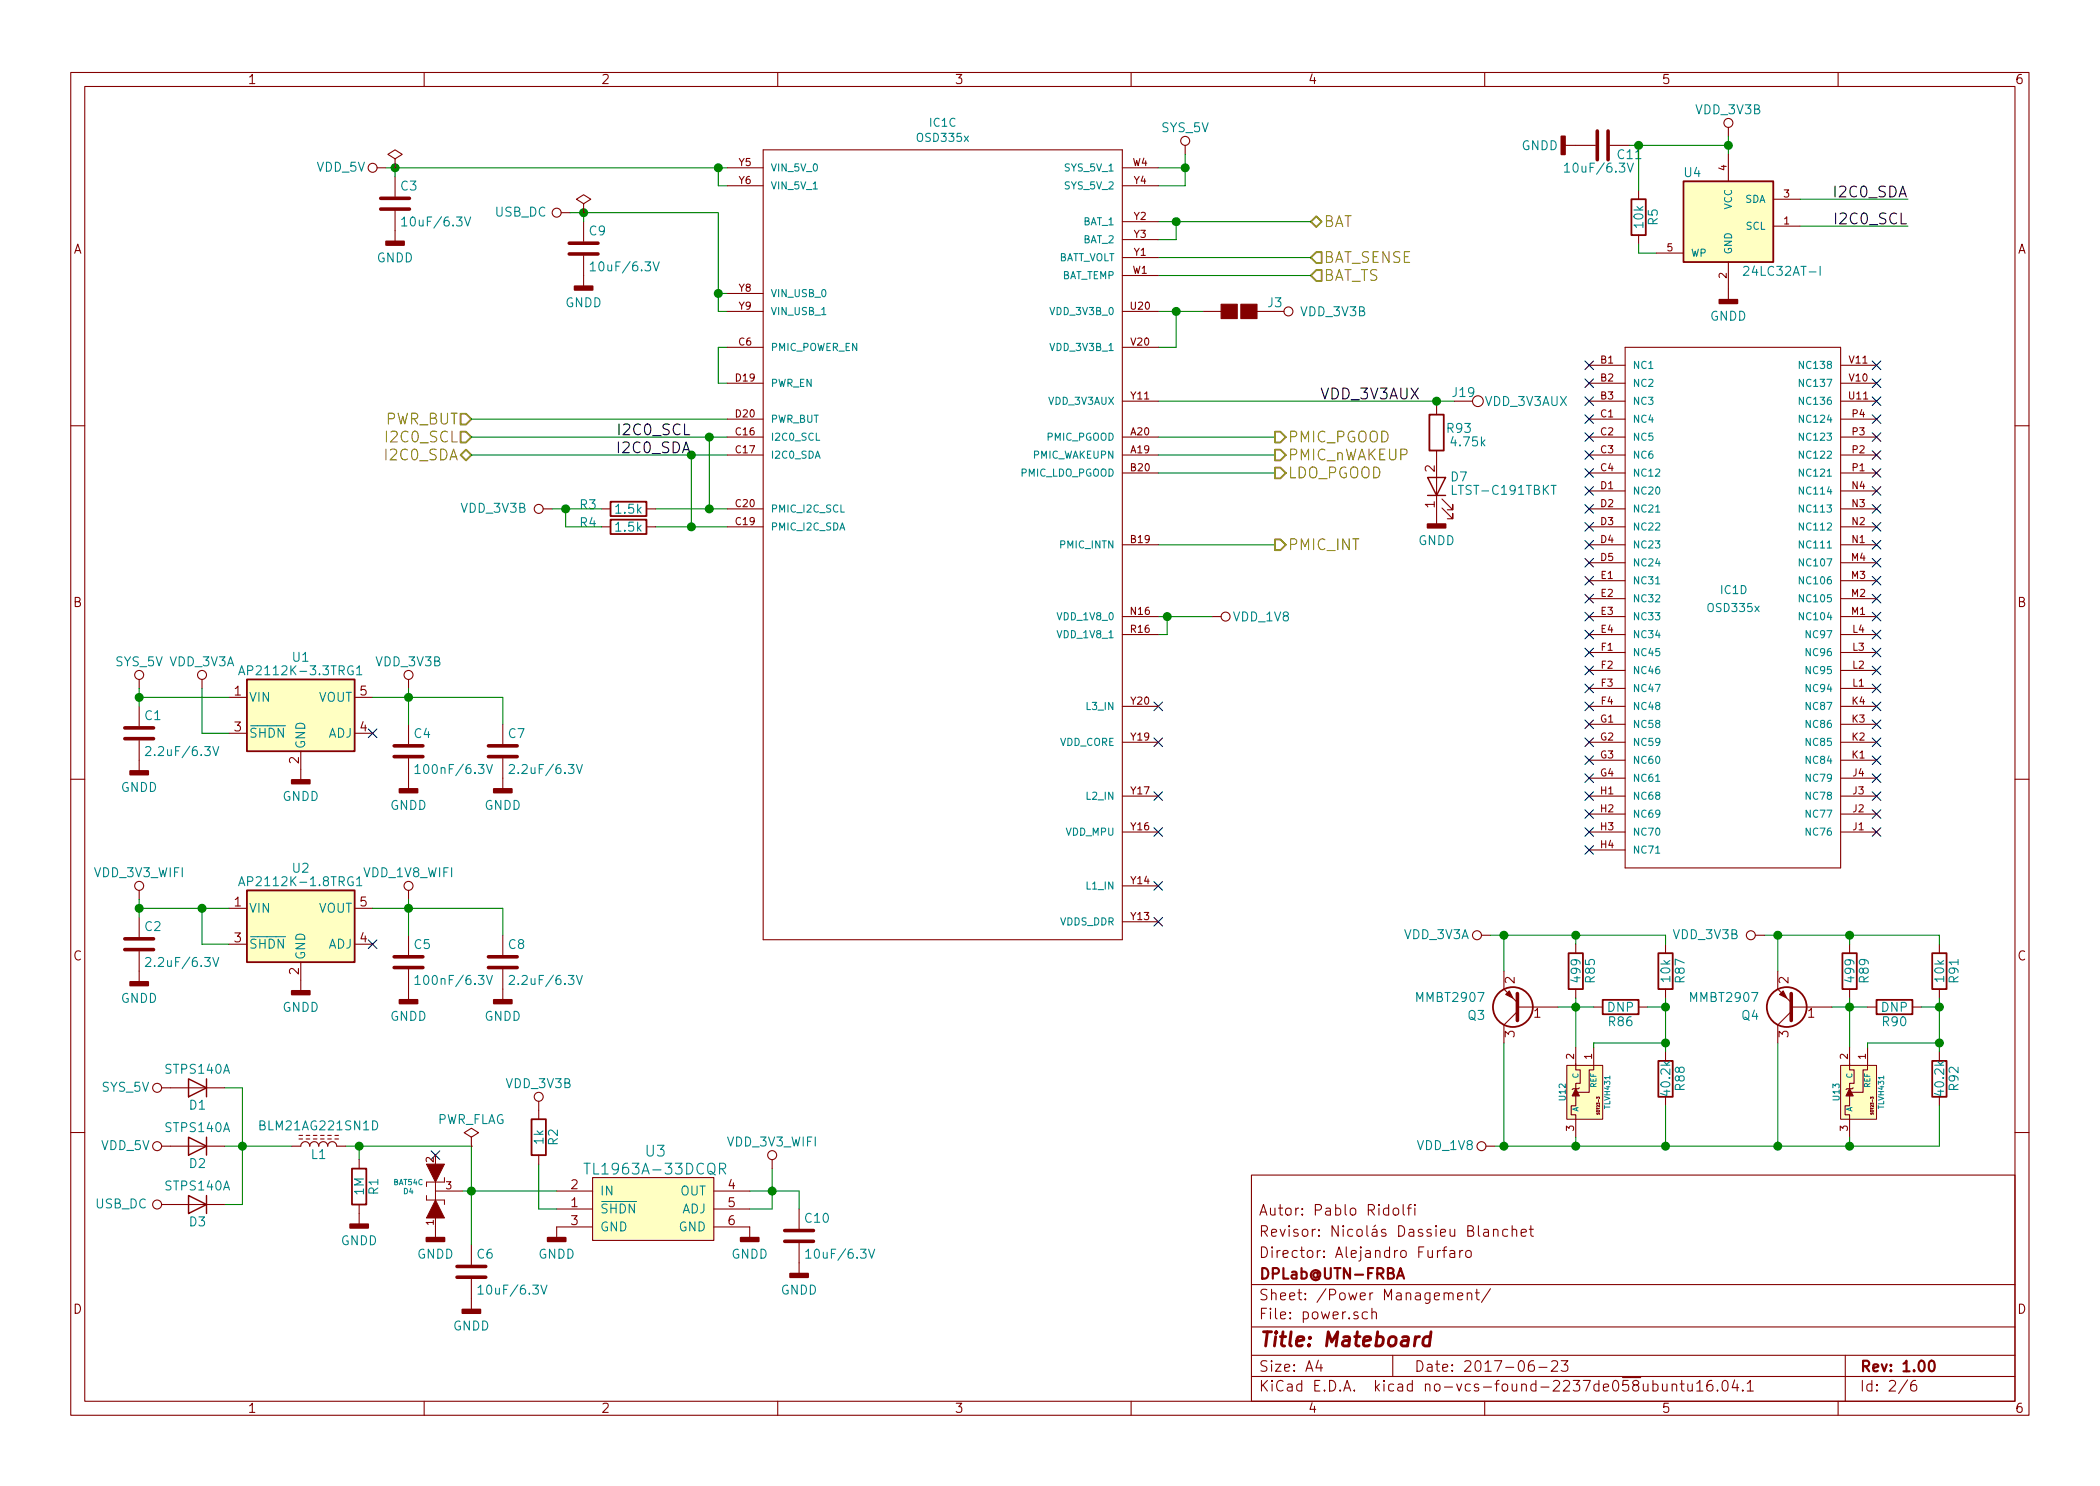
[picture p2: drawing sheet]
EESchema Schematic File Version 2
LIBS:mateboard-rescue
LIBS:power
LIBS:device
LIBS:transistors
LIBS:conn
LIBS:linear
LIBS:regul
LIBS:74xx
LIBS:cmos4000
LIBS:adc-dac
LIBS:memory
LIBS:xilinx
LIBS:microcontrollers
LIBS:dsp
LIBS:microchip
LIBS:analog_switches
LIBS:motorola
LIBS:texas
LIBS:intel
LIBS:audio
LIBS:interface
LIBS:digital-audio
LIBS:philips
LIBS:display
LIBS:cypress
LIBS:siliconi
LIBS:opto
LIBS:atmel
LIBS:contrib
LIBS:valves
LIBS:opendous
LIBS:tps65217c
LIBS:pwr
LIBS:pushbutton
LIBS:tl5209
LIBS:tl1963adcqr
LIBS:ddr3_sdram
LIBS:nand_4gb
LIBS:microsd
LIBS:tpd4s012
LIBS:tps2065cdgn
LIBS:74lvc1g07dck
LIBS:wl1835modgbmoct
LIBS:osd335x
LIBS:mateboard-cache
EELAYER 26 0
EELAYER END
$Descr A4 11693 8268
encoding utf-8
Sheet 2 6
Title "Mateboard"
Date "2017-06-23"
Rev "1.00"
Comp "DPLab@UTN-FRBA"
Comment1 "Director: Alejandro Furfaro"
Comment2 "Revisor: Nicolás Dassieu Blanchet"
Comment3 "Autor: Pablo Ridolfi"
Comment4 ""
$EndDescr
$Comp
L SYS_5V #PWR61
U 1 1
P 6600 850
F 0 "#PWR61" H 6600 700 50  0001 C CNN
F 1 "SYS_5V" H 6600 1000 50  0000 C CNN
F 2 "" H 6600 850 50  0000 C CNN
F 3 "" H 6600 850 50  0000 C CNN
	1    6600 850 
	1    0    0    -1  
$EndComp
$Comp
L C C3
U 1 1
P 2200 1125
F 0 "C3" H 2225 1225 50  0000 L CNN
F 1 "10uF/6.3V" H 2225 1025 50  0000 L CNN
F 2 "Capacitors_SMD:C_0603" H 2238 975 50  0001 C CNN
F 3 "" H 2200 1125 50  0000 C CNN
	1    2200 1125
	1    0    0    -1  
$EndComp
$Comp
L GNDD #PWR44
U 1 1
P 2200 1275
F 0 "#PWR44" H 2200 1025 50  0001 C CNN
F 1 "GNDD" H 2200 1125 50  0000 C CNN
F 2 "" H 2200 1275 50  0000 C CNN
F 3 "" H 2200 1275 50  0000 C CNN
	1    2200 1275
	1    0    0    -1  
$EndComp
$Comp
L C C9
U 1 1
P 3250 1375
F 0 "C9" H 3275 1475 50  0000 L CNN
F 1 "10uF/6.3V" H 3275 1275 50  0000 L CNN
F 2 "Capacitors_SMD:C_0603" H 3288 1225 50  0001 C CNN
F 3 "" H 3250 1375 50  0000 C CNN
	1    3250 1375
	1    0    0    -1  
$EndComp
$Comp
L GNDD #PWR57
U 1 1
P 3250 1525
F 0 "#PWR57" H 3250 1275 50  0001 C CNN
F 1 "GNDD" H 3250 1375 50  0000 C CNN
F 2 "" H 3250 1525 50  0000 C CNN
F 3 "" H 3250 1525 50  0000 C CNN
	1    3250 1525
	1    0    0    -1  
$EndComp
$Comp
L USB_DC #PWR56
U 1 1
P 3175 1175
F 0 "#PWR56" H 3175 1025 50  0001 C CNN
F 1 "USB_DC" V 3175 1450 50  0000 C CNN
F 2 "" H 3175 1175 50  0000 C CNN
F 3 "" H 3175 1175 50  0000 C CNN
	1    3175 1175
	0    -1   -1   0   
$EndComp
$Comp
L VDD_5V #PWR43
U 1 1
P 2150 925
F 0 "#PWR43" H 2150 775 50  0001 C CNN
F 1 "VDD_5V" V 2150 1175 50  0000 C CNN
F 2 "" H 2150 925 50  0000 C CNN
F 3 "" H 2150 925 50  0000 C CNN
	1    2150 925 
	0    -1   -1   0   
$EndComp
Text HLabel 2625 2325 0    60   Input ~ 0
PWR_BUT
Text HLabel 2625 2425 0    60   Input ~ 0
I2C0_SCL
Text HLabel 2625 2525 0    60   BiDi ~ 0
I2C0_SDA
Text HLabel 7300 1225 2    60   BiDi ~ 0
BAT
Text HLabel 7300 1425 2    60   Input ~ 0
BAT_SENSE
Text HLabel 7300 1525 2    60   Input ~ 0
BAT_TS
$Comp
L C C1
U 1 1
P 775 4075
F 0 "C1" H 800 4175 50  0000 L CNN
F 1 "2.2uF/6.3V" H 800 3975 50  0000 L CNN
F 2 "Capacitors_SMD:C_0603" H 813 3925 50  0001 C CNN
F 3 "" H 775 4075 50  0000 C CNN
	1    775  4075
	1    0    0    -1  
$EndComp
$Comp
L GNDD #PWR33
U 1 1
P 775 4225
F 0 "#PWR33" H 775 3975 50  0001 C CNN
F 1 "GNDD" H 775 4075 50  0000 C CNN
F 2 "" H 775 4225 50  0000 C CNN
F 3 "" H 775 4225 50  0000 C CNN
	1    775  4225
	1    0    0    -1  
$EndComp
$Comp
L GNDD #PWR40
U 1 1
P 1675 4275
F 0 "#PWR40" H 1675 4025 50  0001 C CNN
F 1 "GNDD" H 1675 4125 50  0000 C CNN
F 2 "" H 1675 4275 50  0000 C CNN
F 3 "" H 1675 4275 50  0000 C CNN
	1    1675 4275
	1    0    0    -1  
$EndComp
$Comp
L VDD_3V3A #PWR39
U 1 1
P 1125 3825
F 0 "#PWR39" H 1125 3675 50  0001 C CNN
F 1 "VDD_3V3A" H 1125 3975 50  0000 C CNN
F 2 "" H 1125 3825 50  0000 C CNN
F 3 "" H 1125 3825 50  0000 C CNN
	1    1125 3825
	1    0    0    -1  
$EndComp
$Comp
L SYS_5V #PWR32
U 1 1
P 775 3825
F 0 "#PWR32" H 775 3675 50  0001 C CNN
F 1 "SYS_5V" H 775 3975 50  0000 C CNN
F 2 "" H 775 3825 50  0000 C CNN
F 3 "" H 775 3825 50  0000 C CNN
	1    775  3825
	1    0    0    -1  
$EndComp
$Comp
L C C4
U 1 1
P 2275 4175
F 0 "C4" H 2300 4275 50  0000 L CNN
F 1 "100nF/6.3V" H 2300 4075 50  0000 L CNN
F 2 "Capacitors_SMD:C_0402" H 2313 4025 50  0001 C CNN
F 3 "" H 2275 4175 50  0000 C CNN
	1    2275 4175
	1    0    0    -1  
$EndComp
$Comp
L GNDD #PWR46
U 1 1
P 2275 4325
F 0 "#PWR46" H 2275 4075 50  0001 C CNN
F 1 "GNDD" H 2275 4175 50  0000 C CNN
F 2 "" H 2275 4325 50  0000 C CNN
F 3 "" H 2275 4325 50  0000 C CNN
	1    2275 4325
	1    0    0    -1  
$EndComp
$Comp
L VDD_3V3B #PWR45
U 1 1
P 2275 3825
F 0 "#PWR45" H 2275 3675 50  0001 C CNN
F 1 "VDD_3V3B" H 2275 3975 50  0000 C CNN
F 2 "" H 2275 3825 50  0000 C CNN
F 3 "" H 2275 3825 50  0000 C CNN
	1    2275 3825
	1    0    0    -1  
$EndComp
$Comp
L LT1761-SD U1
U 1 1
P 1675 3975
F 0 "U1" H 1675 4300 50  0000 C CNN
F 1 "AP2112K-3.3TRG1" H 1675 4225 50  0000 C CNN
F 2 "TO_SOT_Packages_SMD:TSOT-23-5" H 1725 3725 50  0001 L CNN
F 3 "" H 1675 3975 50  0000 C CNN
	1    1675 3975
	1    0    0    -1  
$EndComp
NoConn ~ 2075 4075
$Comp
L C C7
U 1 1
P 2800 4175
F 0 "C7" H 2825 4275 50  0000 L CNN
F 1 "2.2uF/6.3V" H 2825 4075 50  0000 L CNN
F 2 "Capacitors_SMD:C_0603" H 2838 4025 50  0001 C CNN
F 3 "" H 2800 4175 50  0000 C CNN
	1    2800 4175
	1    0    0    -1  
$EndComp
$Comp
L GNDD #PWR51
U 1 1
P 2800 4325
F 0 "#PWR51" H 2800 4075 50  0001 C CNN
F 1 "GNDD" H 2800 4175 50  0000 C CNN
F 2 "" H 2800 4325 50  0000 C CNN
F 3 "" H 2800 4325 50  0000 C CNN
	1    2800 4325
	1    0    0    -1  
$EndComp
$Comp
L C C2
U 1 1
P 775 5250
F 0 "C2" H 800 5350 50  0000 L CNN
F 1 "2.2uF/6.3V" H 800 5150 50  0000 L CNN
F 2 "Capacitors_SMD:C_0603" H 813 5100 50  0001 C CNN
F 3 "" H 775 5250 50  0000 C CNN
	1    775  5250
	1    0    0    -1  
$EndComp
$Comp
L GNDD #PWR35
U 1 1
P 775 5400
F 0 "#PWR35" H 775 5150 50  0001 C CNN
F 1 "GNDD" H 775 5250 50  0000 C CNN
F 2 "" H 775 5400 50  0000 C CNN
F 3 "" H 775 5400 50  0000 C CNN
	1    775  5400
	1    0    0    -1  
$EndComp
$Comp
L GNDD #PWR41
U 1 1
P 1675 5450
F 0 "#PWR41" H 1675 5200 50  0001 C CNN
F 1 "GNDD" H 1675 5300 50  0000 C CNN
F 2 "" H 1675 5450 50  0000 C CNN
F 3 "" H 1675 5450 50  0000 C CNN
	1    1675 5450
	1    0    0    -1  
$EndComp
$Comp
L C C5
U 1 1
P 2275 5350
F 0 "C5" H 2300 5450 50  0000 L CNN
F 1 "100nF/6.3V" H 2300 5250 50  0000 L CNN
F 2 "Capacitors_SMD:C_0402" H 2313 5200 50  0001 C CNN
F 3 "" H 2275 5350 50  0000 C CNN
	1    2275 5350
	1    0    0    -1  
$EndComp
$Comp
L GNDD #PWR48
U 1 1
P 2275 5500
F 0 "#PWR48" H 2275 5250 50  0001 C CNN
F 1 "GNDD" H 2275 5350 50  0000 C CNN
F 2 "" H 2275 5500 50  0000 C CNN
F 3 "" H 2275 5500 50  0000 C CNN
	1    2275 5500
	1    0    0    -1  
$EndComp
$Comp
L LT1761-SD U2
U 1 1
P 1675 5150
F 0 "U2" H 1675 5475 50  0000 C CNN
F 1 "AP2112K-1.8TRG1" H 1675 5400 50  0000 C CNN
F 2 "TO_SOT_Packages_SMD:TSOT-23-5" H 1725 4900 50  0001 L CNN
F 3 "" H 1675 5150 50  0000 C CNN
	1    1675 5150
	1    0    0    -1  
$EndComp
NoConn ~ 2075 5250
$Comp
L C C8
U 1 1
P 2800 5350
F 0 "C8" H 2825 5450 50  0000 L CNN
F 1 "2.2uF/6.3V" H 2825 5250 50  0000 L CNN
F 2 "Capacitors_SMD:C_0603" H 2838 5200 50  0001 C CNN
F 3 "" H 2800 5350 50  0000 C CNN
	1    2800 5350
	1    0    0    -1  
$EndComp
$Comp
L GNDD #PWR52
U 1 1
P 2800 5500
F 0 "#PWR52" H 2800 5250 50  0001 C CNN
F 1 "GNDD" H 2800 5350 50  0000 C CNN
F 2 "" H 2800 5500 50  0000 C CNN
F 3 "" H 2800 5500 50  0000 C CNN
	1    2800 5500
	1    0    0    -1  
$EndComp
$Comp
L VDD_3V3_WIFI #PWR34
U 1 1
P 775 5000
F 0 "#PWR34" H 775 4850 50  0001 C CNN
F 1 "VDD_3V3_WIFI" H 775 5150 50  0000 C CNN
F 2 "" H 775 5000 50  0000 C CNN
F 3 "" H 775 5000 50  0000 C CNN
	1    775  5000
	1    0    0    -1  
$EndComp
$Comp
L VDD_1V8_WIFI #PWR47
U 1 1
P 2275 5000
F 0 "#PWR47" H 2275 4850 50  0001 C CNN
F 1 "VDD_1V8_WIFI" H 2275 5150 50  0000 C CNN
F 2 "" H 2275 5000 50  0000 C CNN
F 3 "" H 2275 5000 50  0000 C CNN
	1    2275 5000
	1    0    0    -1  
$EndComp
$Comp
L VDD_3V3B #PWR63
U 1 1
P 7100 1725
F 0 "#PWR63" H 7100 1575 50  0001 C CNN
F 1 "VDD_3V3B" V 7100 2050 50  0000 C CNN
F 2 "" H 7100 1725 50  0000 C CNN
F 3 "" H 7100 1725 50  0000 C CNN
	1    7100 1725
	0    1    1    0   
$EndComp
$Comp
L GS2 J3
U 1 1
P 6900 1725
F 0 "J3" V 6850 1925 50  0000 C CNN
F 1 "GS2" H 7000 1576 50  0001 C CNN
F 2 "Connectors:GS2" V 6974 1725 50  0001 C CNN
F 3 "" H 6900 1725 50  0001 C CNN
	1    6900 1725
	0    1    1    0   
$EndComp
Connection ~ 3950 2425
Wire Wire Line
	3950 2825 3950 2425
Wire Wire Line
	3650 2825 4050 2825
Wire Wire Line
	8100 2225 6450 2225
Connection ~ 6550 1725
Wire Wire Line
	6550 1925 6550 1725
Wire Wire Line
	6450 1925 6550 1925
Wire Wire Line
	6450 1725 6700 1725
Wire Wire Line
	4000 2125 4000 1925
Wire Wire Line
	4050 2125 4000 2125
Connection ~ 4000 1625
Wire Wire Line
	4000 1175 4000 1725
Wire Wire Line
	4000 1725 4050 1725
Connection ~ 4000 925 
Wire Wire Line
	4000 925  4000 1025
Wire Wire Line
	4000 1025 4050 1025
Connection ~ 1125 5050
Wire Wire Line
	1125 5250 1125 5050
Wire Wire Line
	2800 5050 2800 5200
Wire Wire Line
	1125 5250 1275 5250
Connection ~ 2275 5050
Wire Wire Line
	2275 5000 2275 5200
Wire Wire Line
	2075 5050 2800 5050
Connection ~ 775  5050
Wire Wire Line
	775  5000 775  5100
Wire Wire Line
	775  5050 1275 5050
Wire Wire Line
	2800 3875 2800 4025
Wire Wire Line
	1125 4075 1275 4075
Wire Wire Line
	1125 3825 1125 4075
Connection ~ 2275 3875
Wire Wire Line
	2275 3825 2275 4025
Wire Wire Line
	2075 3875 2800 3875
Connection ~ 775  3875
Wire Wire Line
	775  3825 775  3925
Wire Wire Line
	775  3875 1275 3875
Wire Wire Line
	7300 1525 6450 1525
Wire Wire Line
	7300 1425 6450 1425
Connection ~ 6550 1225
Wire Wire Line
	6550 1325 6550 1225
Wire Wire Line
	6450 1325 6550 1325
Wire Wire Line
	6450 1225 7300 1225
Wire Wire Line
	2625 2525 4050 2525
Wire Wire Line
	2625 2425 4050 2425
Wire Wire Line
	2625 2325 4050 2325
Connection ~ 3250 1175
Wire Wire Line
	3250 1175 3250 1225
Wire Wire Line
	4000 1625 4050 1625
Wire Wire Line
	3175 1175 4000 1175
Connection ~ 2200 925 
Wire Wire Line
	2200 975  2200 925 
Wire Wire Line
	2150 925  4050 925 
Wire Wire Line
	6600 1025 6450 1025
Wire Wire Line
	6600 850  6600 1025
Connection ~ 6600 925 
Wire Wire Line
	6600 925  6450 925 
Wire Wire Line
	3650 2925 4050 2925
Wire Wire Line
	3850 2925 3850 2525
Connection ~ 3850 2525
$Comp
L R R3
U 1 1
P 3500 2825
F 0 "R3" V 3475 2600 50  0000 C CNN
F 1 "1.5k" V 3500 2825 50  0000 C CNN
F 2 "Resistors_SMD:R_0402" V 3430 2825 50  0001 C CNN
F 3 "" H 3500 2825 50  0001 C CNN
	1    3500 2825
	0    1    1    0   
$EndComp
$Comp
L R R4
U 1 1
P 3500 2925
F 0 "R4" V 3475 2700 50  0000 C CNN
F 1 "1.5k" V 3500 2925 50  0000 C CNN
F 2 "Resistors_SMD:R_0402" V 3430 2925 50  0001 C CNN
F 3 "" H 3500 2925 50  0001 C CNN
	1    3500 2925
	0    1    1    0   
$EndComp
Connection ~ 3950 2825
Connection ~ 3850 2925
Wire Wire Line
	3075 2825 3350 2825
Wire Wire Line
	3150 2825 3150 2925
Wire Wire Line
	3150 2925 3350 2925
$Comp
L VDD_3V3B #PWR54
U 1 1
P 3075 2825
F 0 "#PWR54" H 3075 2675 50  0001 C CNN
F 1 "VDD_3V3B" V 3075 3150 50  0000 C CNN
F 2 "" H 3075 2825 50  0000 C CNN
F 3 "" H 3075 2825 50  0000 C CNN
	1    3075 2825
	0    -1   -1   0   
$EndComp
Connection ~ 3150 2825
Wire Wire Line
	6450 2425 7100 2425
Text HLabel 7100 2425 2    60   Output ~ 0
PMIC_PGOOD
Wire Wire Line
	6450 2525 7100 2525
Text HLabel 7100 2525 2    60   Output ~ 0
PMIC_nWAKEUP
Wire Wire Line
	6450 2625 7100 2625
Text HLabel 7100 2625 2    60   Output ~ 0
LDO_PGOOD
Wire Wire Line
	6450 3025 7100 3025
Text HLabel 7100 3025 2    60   Output ~ 0
PMIC_INT
$Comp
L VDD_1V8 #PWR62
U 1 1
P 6750 3425
F 0 "#PWR62" H 6750 3275 50  0001 C CNN
F 1 "VDD_1V8" V 6750 3700 50  0000 C CNN
F 2 "" H 6750 3425 50  0000 C CNN
F 3 "" H 6750 3425 50  0000 C CNN
	1    6750 3425
	0    1    1    0   
$EndComp
Wire Wire Line
	6450 3425 6750 3425
Wire Wire Line
	6500 3425 6500 3525
Wire Wire Line
	6500 3525 6450 3525
Connection ~ 6500 3425
NoConn ~ 6450 3925
NoConn ~ 6450 4125
NoConn ~ 6450 4425
NoConn ~ 6450 4925
NoConn ~ 6450 5125
$Comp
L OSD335x IC1
U 4 1
P 9650 3325
AR Path="/58DC3495" Ref="IC1"  Part="4" 
AR Path="/589A190D/58DC3495" Ref="IC1"  Part="4" 
F 0 "IC1" H 9575 3350 45  0000 L BNN
F 1 "OSD335x" H 9500 3250 45  0000 L BNN
F 2 "footprints:OSD3358-BAS-BGA400" H 9680 3475 20  0001 C CNN
F 3 "" H 9650 3325 60  0001 C CNN
	4    9650 3325
	1    0    0    -1  
$EndComp
NoConn ~ 8850 2025
NoConn ~ 8850 2125
NoConn ~ 8850 2225
NoConn ~ 8850 2325
NoConn ~ 8850 2425
NoConn ~ 8850 2525
NoConn ~ 8850 2625
NoConn ~ 8850 2725
NoConn ~ 8850 2825
NoConn ~ 8850 2925
NoConn ~ 8850 3025
NoConn ~ 8850 3125
NoConn ~ 8850 3225
NoConn ~ 8850 3325
NoConn ~ 8850 3425
NoConn ~ 8850 3525
NoConn ~ 8850 3625
NoConn ~ 8850 3725
NoConn ~ 8850 3825
NoConn ~ 8850 3925
NoConn ~ 8850 4025
NoConn ~ 8850 4125
NoConn ~ 8850 4225
NoConn ~ 8850 4325
NoConn ~ 8850 4425
NoConn ~ 8850 4525
NoConn ~ 8850 4625
NoConn ~ 8850 4725
NoConn ~ 10450 2025
NoConn ~ 10450 2125
NoConn ~ 10450 2225
NoConn ~ 10450 2325
NoConn ~ 10450 2425
NoConn ~ 10450 2525
NoConn ~ 10450 2625
NoConn ~ 10450 2725
NoConn ~ 10450 2825
NoConn ~ 10450 2925
NoConn ~ 10450 3025
NoConn ~ 10450 3125
NoConn ~ 10450 3225
NoConn ~ 10450 3325
NoConn ~ 10450 3425
NoConn ~ 10450 3525
NoConn ~ 10450 3625
NoConn ~ 10450 3725
NoConn ~ 10450 3825
NoConn ~ 10450 3925
NoConn ~ 10450 4025
NoConn ~ 10450 4125
NoConn ~ 10450 4225
NoConn ~ 10450 4325
NoConn ~ 10450 4425
NoConn ~ 10450 4525
NoConn ~ 10450 4625
Wire Wire Line
	4000 1925 4050 1925
$Comp
L VDD_3V3B #PWR68
U 1 1
P 9625 750
F 0 "#PWR68" H 9625 600 50  0001 C CNN
F 1 "VDD_3V3B" H 9625 900 50  0000 C CNN
F 2 "" H 9625 750 50  0000 C CNN
F 3 "" H 9625 750 50  0000 C CNN
	1    9625 750 
	1    0    0    -1  
$EndComp
$Comp
L C C11
U 1 1
P 8925 800
F 0 "C11" V 8975 875 50  0000 L CNN
F 1 "10uF/6.3V" V 9050 575 50  0000 L CNN
F 2 "Capacitors_SMD:C_0603" H 8963 650 50  0001 C CNN
F 3 "" H 8925 800 50  0000 C CNN
	1    8925 800 
	0    1    1    0   
$EndComp
$Comp
L GNDD #PWR67
U 1 1
P 8775 800
F 0 "#PWR67" H 8775 550 50  0001 C CNN
F 1 "GNDD" V 8775 600 50  0000 C CNN
F 2 "" H 8775 800 50  0000 C CNN
F 3 "" H 8775 800 50  0000 C CNN
	1    8775 800 
	0    1    1    0   
$EndComp
Wire Wire Line
	9075 800  9625 800 
Wire Wire Line
	9625 750  9625 850 
Connection ~ 9625 800 
$Comp
L R R5
U 1 1
P 9125 1200
F 0 "R5" V 9205 1200 50  0000 C CNN
F 1 "10k" V 9125 1200 50  0000 C CNN
F 2 "Resistors_SMD:R_0402" V 9055 1200 50  0001 C CNN
F 3 "" H 9125 1200 50  0001 C CNN
	1    9125 1200
	1    0    0    -1  
$EndComp
Wire Wire Line
	9125 1350 9125 1400
Wire Wire Line
	9125 1400 9225 1400
Wire Wire Line
	9125 800  9125 1050
Connection ~ 9125 800 
$Comp
L GNDD #PWR69
U 1 1
P 9625 1600
F 0 "#PWR69" H 9625 1350 50  0001 C CNN
F 1 "GNDD" H 9625 1450 50  0000 C CNN
F 2 "" H 9625 1600 50  0000 C CNN
F 3 "" H 9625 1600 50  0000 C CNN
	1    9625 1600
	1    0    0    -1  
$EndComp
Wire Wire Line
	10025 1250 10625 1250
Text Label 10625 1100 2    60   ~ 0
I2C0_SDA
Text Label 10625 1250 2    60   ~ 0
I2C0_SCL
$Comp
L AT24CS32-STUM U4
U 1 1
P 9625 1200
F 0 "U4" H 9425 1450 50  0000 C CNN
F 1 "24LC32AT-I" H 9925 900 50  0000 C CNN
F 2 "TO_SOT_Packages_SMD:SOT-23-5" H 9625 1200 50  0001 C CIN
F 3 "" H 9625 1200 50  0001 C CNN
	1    9625 1200
	1    0    0    -1  
$EndComp
Wire Wire Line
	10625 1100 10025 1100
Text Label 3850 2525 2    60   ~ 0
I2C0_SDA
Text Label 3850 2425 2    60   ~ 0
I2C0_SCL
$Comp
L PWR_FLAG #FLG3
U 1 1
P 3250 1175
F 0 "#FLG3" H 3250 1250 50  0001 C CNN
F 1 "PWR_FLAG" H 3250 1325 50  0001 C CNN
F 2 "" H 3250 1175 50  0001 C CNN
F 3 "" H 3250 1175 50  0001 C CNN
	1    3250 1175
	1    0    0    -1  
$EndComp
NoConn ~ 6450 4625
$Comp
L PWR_FLAG #FLG1
U 1 1
P 2200 925
F 0 "#FLG1" H 2200 1000 50  0001 C CNN
F 1 "PWR_FLAG" H 2200 1075 50  0001 C CNN
F 2 "" H 2200 925 50  0001 C CNN
F 3 "" H 2200 925 50  0001 C CNN
	1    2200 925 
	1    0    0    -1  
$EndComp
Wire Wire Line
	1250 6050 1350 6050
Wire Wire Line
	1350 6050 1350 6700
Wire Wire Line
	1350 6700 1250 6700
Wire Wire Line
	1250 6375 1625 6375
Connection ~ 1350 6375
Wire Wire Line
	1925 6375 2625 6375
Wire Wire Line
	2000 6375 2000 6450
Wire Wire Line
	2575 6625 3100 6625
Wire Wire Line
	2625 6375 2625 6925
Connection ~ 2000 6375
Connection ~ 2625 6625
Wire Wire Line
	3000 6475 3000 6725
Wire Wire Line
	3000 6725 3100 6725
Wire Wire Line
	4175 6625 4450 6625
Wire Wire Line
	4450 6625 4450 6725
Connection ~ 4300 6625
Wire Wire Line
	4300 6500 4300 6725
Wire Wire Line
	4300 6725 4175 6725
$Comp
L PWR_FLAG #FLG2
U 1 1
P 2625 6375
F 0 "#FLG2" H 2625 6450 50  0001 C CNN
F 1 "PWR_FLAG" H 2625 6525 50  0000 C CNN
F 2 "" H 2625 6375 50  0001 C CNN
F 3 "" H 2625 6375 50  0001 C CNN
	1    2625 6375
	1    0    0    -1  
$EndComp
$Comp
L GNDD #PWR50
U 1 1
P 2625 7225
F 0 "#PWR50" H 2625 6975 50  0001 C CNN
F 1 "GNDD" H 2625 7075 50  0000 C CNN
F 2 "" H 2625 7225 50  0000 C CNN
F 3 "" H 2625 7225 50  0000 C CNN
	1    2625 7225
	1    0    0    -1  
$EndComp
$Comp
L C C6
U 1 1
P 2625 7075
F 0 "C6" H 2650 7175 50  0000 L CNN
F 1 "10uF/6.3V" H 2650 6975 50  0000 L CNN
F 2 "Capacitors_SMD:C_0603" H 2663 6925 50  0001 C CNN
F 3 "" H 2625 7075 50  0000 C CNN
	1    2625 7075
	1    0    0    -1  
$EndComp
$Comp
L TL1963ADCQR U3
U 1 1
P 3650 6725
F 0 "U3" H 3650 7050 60  0000 C CNN
F 1 "TL1963A-33DCQR" H 3650 6950 60  0000 C CNN
F 2 "footprints:SOT-223-6" H 3800 6475 60  0001 C CNN
F 3 "" H 3800 6475 60  0001 C CNN
	1    3650 6725
	1    0    0    -1  
$EndComp
$Comp
L VDD_3V3_WIFI #PWR59
U 1 1
P 4300 6500
F 0 "#PWR59" H 4300 6350 50  0001 C CNN
F 1 "VDD_3V3_WIFI" H 4300 6650 50  0000 C CNN
F 2 "" H 4300 6500 50  0000 C CNN
F 3 "" H 4300 6500 50  0000 C CNN
	1    4300 6500
	1    0    0    -1  
$EndComp
$Comp
L GNDD #PWR60
U 1 1
P 4450 7025
F 0 "#PWR60" H 4450 6775 50  0001 C CNN
F 1 "GNDD" H 4450 6875 50  0000 C CNN
F 2 "" H 4450 7025 50  0000 C CNN
F 3 "" H 4450 7025 50  0000 C CNN
	1    4450 7025
	1    0    0    -1  
$EndComp
$Comp
L C C10
U 1 1
P 4450 6875
F 0 "C10" H 4475 6975 50  0000 L CNN
F 1 "10uF/6.3V" H 4475 6775 50  0000 L CNN
F 2 "Capacitors_SMD:C_0603" H 4488 6725 50  0001 C CNN
F 3 "" H 4450 6875 50  0000 C CNN
	1    4450 6875
	1    0    0    -1  
$EndComp
$Comp
L GNDD #PWR58
U 1 1
P 4175 6825
F 0 "#PWR58" H 4175 6575 50  0001 C CNN
F 1 "GNDD" H 4175 6675 50  0000 C CNN
F 2 "" H 4175 6825 50  0000 C CNN
F 3 "" H 4175 6825 50  0000 C CNN
	1    4175 6825
	1    0    0    -1  
$EndComp
$Comp
L GNDD #PWR55
U 1 1
P 3100 6825
F 0 "#PWR55" H 3100 6575 50  0001 C CNN
F 1 "GNDD" H 3100 6675 50  0000 C CNN
F 2 "" H 3100 6825 50  0000 C CNN
F 3 "" H 3100 6825 50  0000 C CNN
	1    3100 6825
	1    0    0    -1  
$EndComp
$Comp
L R R2
U 1 1
P 3000 6325
F 0 "R2" V 3080 6325 50  0000 C CNN
F 1 "1k" V 3000 6325 50  0000 C CNN
F 2 "Resistors_SMD:R_0402" V 2930 6325 50  0001 C CNN
F 3 "" H 3000 6325 50  0000 C CNN
	1    3000 6325
	1    0    0    -1  
$EndComp
$Comp
L VDD_3V3B #PWR53
U 1 1
P 3000 6175
F 0 "#PWR53" H 3000 6025 50  0001 C CNN
F 1 "VDD_3V3B" H 3000 6325 50  0000 C CNN
F 2 "" H 3000 6175 50  0000 C CNN
F 3 "" H 3000 6175 50  0000 C CNN
	1    3000 6175
	1    0    0    -1  
$EndComp
NoConn ~ 2425 6425
$Comp
L GNDD #PWR49
U 1 1
P 2425 6825
F 0 "#PWR49" H 2425 6575 50  0001 C CNN
F 1 "GNDD" H 2425 6675 50  0000 C CNN
F 2 "" H 2425 6825 50  0000 C CNN
F 3 "" H 2425 6825 50  0000 C CNN
	1    2425 6825
	1    0    0    -1  
$EndComp
$Comp
L GNDD #PWR42
U 1 1
P 2000 6750
F 0 "#PWR42" H 2000 6500 50  0001 C CNN
F 1 "GNDD" H 2000 6600 50  0000 C CNN
F 2 "" H 2000 6750 50  0000 C CNN
F 3 "" H 2000 6750 50  0000 C CNN
	1    2000 6750
	1    0    0    -1  
$EndComp
$Comp
L R R1
U 1 1
P 2000 6600
F 0 "R1" V 2080 6600 50  0000 C CNN
F 1 "1M" V 2000 6600 50  0000 C CNN
F 2 "Resistors_SMD:R_0402" V 1930 6600 50  0001 C CNN
F 3 "" H 2000 6600 50  0000 C CNN
	1    2000 6600
	1    0    0    -1  
$EndComp
$Comp
L USB_DC #PWR38
U 1 1
P 950 6700
F 0 "#PWR38" H 950 6550 50  0001 C CNN
F 1 "USB_DC" V 950 6975 50  0000 C CNN
F 2 "" H 950 6700 50  0000 C CNN
F 3 "" H 950 6700 50  0000 C CNN
	1    950  6700
	0    -1   -1   0   
$EndComp
$Comp
L VDD_5V #PWR37
U 1 1
P 950 6375
F 0 "#PWR37" H 950 6225 50  0001 C CNN
F 1 "VDD_5V" V 950 6625 50  0000 C CNN
F 2 "" H 950 6375 50  0000 C CNN
F 3 "" H 950 6375 50  0000 C CNN
	1    950  6375
	0    -1   -1   0   
$EndComp
$Comp
L SYS_5V #PWR36
U 1 1
P 950 6050
F 0 "#PWR36" H 950 5900 50  0001 C CNN
F 1 "SYS_5V" V 950 6300 50  0000 C CNN
F 2 "" H 950 6050 50  0000 C CNN
F 3 "" H 950 6050 50  0000 C CNN
	1    950  6050
	0    -1   -1   0   
$EndComp
$Comp
L L_Core_Ferrite L1
U 1 1
P 1775 6375
F 0 "L1" V 1725 6375 50  0000 C CNN
F 1 "BLM21AG221SN1D" V 1885 6375 50  0000 C CNN
F 2 "Resistors_SMD:R_0805" H 1775 6375 50  0001 C CNN
F 3 "" H 1775 6375 50  0000 C CNN
	1    1775 6375
	0    -1   -1   0   
$EndComp
$Comp
L D D3
U 1 1
P 1100 6700
F 0 "D3" H 1100 6800 50  0000 C CNN
F 1 "STPS140A" H 1100 6600 50  0000 C CNN
F 2 "Diodes_SMD:D_SMA_Standard" H 1100 6700 50  0001 C CNN
F 3 "" H 1100 6700 50  0000 C CNN
	1    1100 6700
	-1   0    0    1   
$EndComp
$Comp
L D D2
U 1 1
P 1100 6375
F 0 "D2" H 1100 6475 50  0000 C CNN
F 1 "STPS140A" H 1100 6275 50  0000 C CNN
F 2 "Diodes_SMD:D_SMA_Standard" H 1100 6375 50  0001 C CNN
F 3 "" H 1100 6375 50  0000 C CNN
	1    1100 6375
	-1   0    0    1   
$EndComp
$Comp
L D D1
U 1 1
P 1100 6050
F 0 "D1" H 1100 6150 50  0000 C CNN
F 1 "STPS140A" H 1100 5950 50  0000 C CNN
F 2 "Diodes_SMD:D_SMA_Standard" H 1100 6050 50  0001 C CNN
F 3 "" H 1100 6050 50  0000 C CNN
	1    1100 6050
	-1   0    0    1   
$EndComp
$Comp
L BAT54C D4
U 1 1
P 2425 6625
F 0 "D4" H 2575 6625 30  0000 C CNN
F 1 "BAT54C" H 2575 6675 30  0000 C CNN
F 2 "TO_SOT_Packages_SMD:SOT-23" H 2425 6625 60  0001 C CNN
F 3 "" H 2425 6625 60  0001 C CNN
	1    2425 6625
	-1   0    0    -1  
$EndComp
$Comp
L TEST_1P J19
U 1 1
P 8100 2225
F 0 "J19" V 8050 2275 50  0000 C CNN
F 1 "VDD_3V3AUX" V 8100 2625 50  0000 C CNN
F 2 "Measurement_Points:Measurement_Point_Round-SMD-Pad_Small" H 8300 2225 50  0001 C CNN
F 3 "" H 8300 2225 50  0001 C CNN
	1    8100 2225
	0    1    1    0   
$EndComp
$Comp
L VDD_3V3A #PWR65
U 1 1
P 8300 5200
F 0 "#PWR65" H 8300 5050 50  0001 C CNN
F 1 "VDD_3V3A" V 8300 5500 50  0000 C CNN
F 2 "" H 8300 5200 50  0000 C CNN
F 3 "" H 8300 5200 50  0000 C CNN
	1    8300 5200
	0    -1   -1   0   
$EndComp
$Comp
L R R85
U 1 1
P 8775 5400
F 0 "R85" V 8855 5400 50  0000 C CNN
F 1 "499" V 8775 5400 50  0000 C CNN
F 2 "Resistors_SMD:R_0402" V 8705 5400 50  0001 C CNN
F 3 "" H 8775 5400 50  0001 C CNN
	1    8775 5400
	1    0    0    -1  
$EndComp
Wire Wire Line
	8775 5550 8775 5825
Wire Wire Line
	8675 5600 8875 5600
Wire Wire Line
	8775 5200 8775 5250
Wire Wire Line
	8300 5200 9275 5200
Connection ~ 8375 5200
$Comp
L R R87
U 1 1
P 9275 5400
F 0 "R87" V 9355 5400 50  0000 C CNN
F 1 "10k" V 9275 5400 50  0000 C CNN
F 2 "Resistors_SMD:R_0402" V 9205 5400 50  0001 C CNN
F 3 "" H 9275 5400 50  0001 C CNN
	1    9275 5400
	1    0    0    -1  
$EndComp
$Comp
L R R86
U 1 1
P 9025 5600
F 0 "R86" V 9105 5600 50  0000 C CNN
F 1 "DNP" V 9025 5600 50  0000 C CNN
F 2 "Resistors_SMD:R_0402" V 8955 5600 50  0001 C CNN
F 3 "" H 9025 5600 50  0001 C CNN
	1    9025 5600
	0    1    1    0   
$EndComp
Connection ~ 8775 5600
Wire Wire Line
	9275 5200 9275 5250
Connection ~ 8775 5200
Wire Wire Line
	9275 5550 9275 5850
Wire Wire Line
	9275 5600 9175 5600
$Comp
L R R88
U 1 1
P 9275 6000
F 0 "R88" V 9355 6000 50  0000 C CNN
F 1 "40.2k" V 9275 6000 50  0000 C CNN
F 2 "Resistors_SMD:R_0402" V 9205 6000 50  0001 C CNN
F 3 "" H 9275 6000 50  0001 C CNN
	1    9275 6000
	1    0    0    -1  
$EndComp
$Comp
L TLV431 U12
U 1 1
P 8825 6075
F 0 "U12" V 8700 6075 35  0000 C CNN
F 1 "TLVH431" V 8950 6075 30  0000 C CNN
F 2 "TO_SOT_Packages_SMD:SOT-23" H 8825 6075 60  0001 C CNN
F 3 "" H 8825 6075 60  0001 C CNN
	1    8825 6075
	1    0    0    -1  
$EndComp
Connection ~ 9275 5600
Wire Wire Line
	8875 5825 8875 5800
Wire Wire Line
	8875 5800 9275 5800
Connection ~ 9275 5800
$Comp
L VDD_1V8 #PWR66
U 1 1
P 8325 6375
F 0 "#PWR66" H 8325 6225 50  0001 C CNN
F 1 "VDD_1V8" V 8325 6650 50  0000 C CNN
F 2 "" H 8325 6375 50  0000 C CNN
F 3 "" H 8325 6375 50  0000 C CNN
	1    8325 6375
	0    -1   -1   0   
$EndComp
Wire Wire Line
	8375 5800 8375 6375
Wire Wire Line
	8325 6375 10800 6375
Wire Wire Line
	8775 6375 8775 6325
Connection ~ 8375 6375
Wire Wire Line
	9275 6375 9275 6150
Connection ~ 8775 6375
Wire Wire Line
	8375 5200 8375 5400
$Comp
L R R89
U 1 1
P 10300 5400
F 0 "R89" V 10380 5400 50  0000 C CNN
F 1 "499" V 10300 5400 50  0000 C CNN
F 2 "Resistors_SMD:R_0402" V 10230 5400 50  0001 C CNN
F 3 "" H 10300 5400 50  0001 C CNN
	1    10300 5400
	1    0    0    -1  
$EndComp
Wire Wire Line
	10300 5550 10300 5825
Wire Wire Line
	10200 5600 10400 5600
Wire Wire Line
	10300 5200 10300 5250
Wire Wire Line
	9825 5200 10800 5200
Connection ~ 9900 5200
$Comp
L R R91
U 1 1
P 10800 5400
F 0 "R91" V 10880 5400 50  0000 C CNN
F 1 "10k" V 10800 5400 50  0000 C CNN
F 2 "Resistors_SMD:R_0402" V 10730 5400 50  0001 C CNN
F 3 "" H 10800 5400 50  0001 C CNN
	1    10800 5400
	1    0    0    -1  
$EndComp
$Comp
L R R90
U 1 1
P 10550 5600
F 0 "R90" V 10630 5600 50  0000 C CNN
F 1 "DNP" V 10550 5600 50  0000 C CNN
F 2 "Resistors_SMD:R_0402" V 10480 5600 50  0001 C CNN
F 3 "" H 10550 5600 50  0001 C CNN
	1    10550 5600
	0    1    1    0   
$EndComp
Connection ~ 10300 5600
Wire Wire Line
	10800 5200 10800 5250
Connection ~ 10300 5200
Wire Wire Line
	10800 5550 10800 5850
Wire Wire Line
	10800 5600 10700 5600
$Comp
L R R92
U 1 1
P 10800 6000
F 0 "R92" V 10880 6000 50  0000 C CNN
F 1 "40.2k" V 10800 6000 50  0000 C CNN
F 2 "Resistors_SMD:R_0402" V 10730 6000 50  0001 C CNN
F 3 "" H 10800 6000 50  0001 C CNN
	1    10800 6000
	1    0    0    -1  
$EndComp
$Comp
L TLV431 U13
U 1 1
P 10350 6075
F 0 "U13" V 10225 6075 35  0000 C CNN
F 1 "TLVH431" V 10475 6075 30  0000 C CNN
F 2 "TO_SOT_Packages_SMD:SOT-23" H 10350 6075 60  0001 C CNN
F 3 "" H 10350 6075 60  0001 C CNN
	1    10350 6075
	1    0    0    -1  
$EndComp
Connection ~ 10800 5600
Wire Wire Line
	10400 5825 10400 5800
Wire Wire Line
	10400 5800 10800 5800
Connection ~ 10800 5800
Wire Wire Line
	9900 6375 9900 5800
Wire Wire Line
	10300 6375 10300 6325
Connection ~ 9900 6375
Wire Wire Line
	10800 6375 10800 6150
Connection ~ 10300 6375
Wire Wire Line
	9900 5200 9900 5400
Connection ~ 9275 6375
$Comp
L VDD_3V3B #PWR70
U 1 1
P 9825 5200
F 0 "#PWR70" H 9825 5050 50  0001 C CNN
F 1 "VDD_3V3B" V 9825 5525 50  0000 C CNN
F 2 "" H 9825 5200 50  0000 C CNN
F 3 "" H 9825 5200 50  0000 C CNN
	1    9825 5200
	0    -1   -1   0   
$EndComp
$Comp
L Q_PNP_BEC Q3
U 1 1
P 8475 5600
F 0 "Q3" H 8675 5650 50  0000 L CNN
F 1 "MMBT2907" H 8675 5550 50  0000 L CNN
F 2 "TO_SOT_Packages_SMD:SOT-23" H 8675 5700 50  0001 C CNN
F 3 "" H 8475 5600 50  0001 C CNN
	1    8475 5600
	-1   0    0    1   
$EndComp
$Comp
L Q_PNP_BEC Q4
U 1 1
P 10000 5600
F 0 "Q4" H 10200 5650 50  0000 L CNN
F 1 "MMBT2907" H 10200 5550 50  0000 L CNN
F 2 "TO_SOT_Packages_SMD:SOT-23" H 10200 5700 50  0001 C CNN
F 3 "" H 10000 5600 50  0001 C CNN
	1    10000 5600
	-1   0    0    1   
$EndComp
$Comp
L LED D7
U 1 1
P 8000 2700
F 0 "D7" V 8050 2575 50  0000 C CNN
F 1 "LTST-C191TBKT" V 7975 2325 50  0000 C CNN
F 2 "LEDs:LED_0603" H 8000 2700 50  0001 C CNN
F 3 "" H 8000 2700 50  0000 C CNN
	1    8000 2700
	0    -1   -1   0   
$EndComp
$Comp
L R R93
U 1 1
P 8000 2400
F 0 "R93" H 8125 2425 50  0000 C CNN
F 1 "4.75k" H 8175 2350 50  0000 C CNN
F 2 "Resistors_SMD:R_0402" V 7930 2400 50  0001 C CNN
F 3 "" H 8000 2400 50  0000 C CNN
	1    8000 2400
	1    0    0    -1  
$EndComp
$Comp
L GNDD #PWR64
U 1 1
P 8000 2850
F 0 "#PWR64" H 8000 2600 50  0001 C CNN
F 1 "GNDD" H 8000 2700 50  0000 C CNN
F 2 "" H 8000 2850 50  0000 C CNN
F 3 "" H 8000 2850 50  0000 C CNN
	1    8000 2850
	1    0    0    -1  
$EndComp
Wire Wire Line
	8000 2250 8000 2225
Connection ~ 8000 2225
Text Label 7350 2225 0    60   ~ 0
VDD_3V3AUX
$Comp
L OSD335x IC1
U 3 1
P 5250 3025
AR Path="/594B7B3B" Ref="IC1"  Part="3" 
AR Path="/589A190D/594B7B3B" Ref="IC1"  Part="3" 
F 0 "IC1" H 5250 5379 45  0000 C CNN
F 1 "OSD335x" H 5250 5295 45  0000 C CNN
F 2 "footprints:OSD3358-BAS-BGA400" H 5280 3175 20  0001 C CNN
F 3 "" H 5250 3025 60  0001 C CNN
	3    5250 3025
	1    0    0    -1  
$EndComp
$EndSCHEMATC
